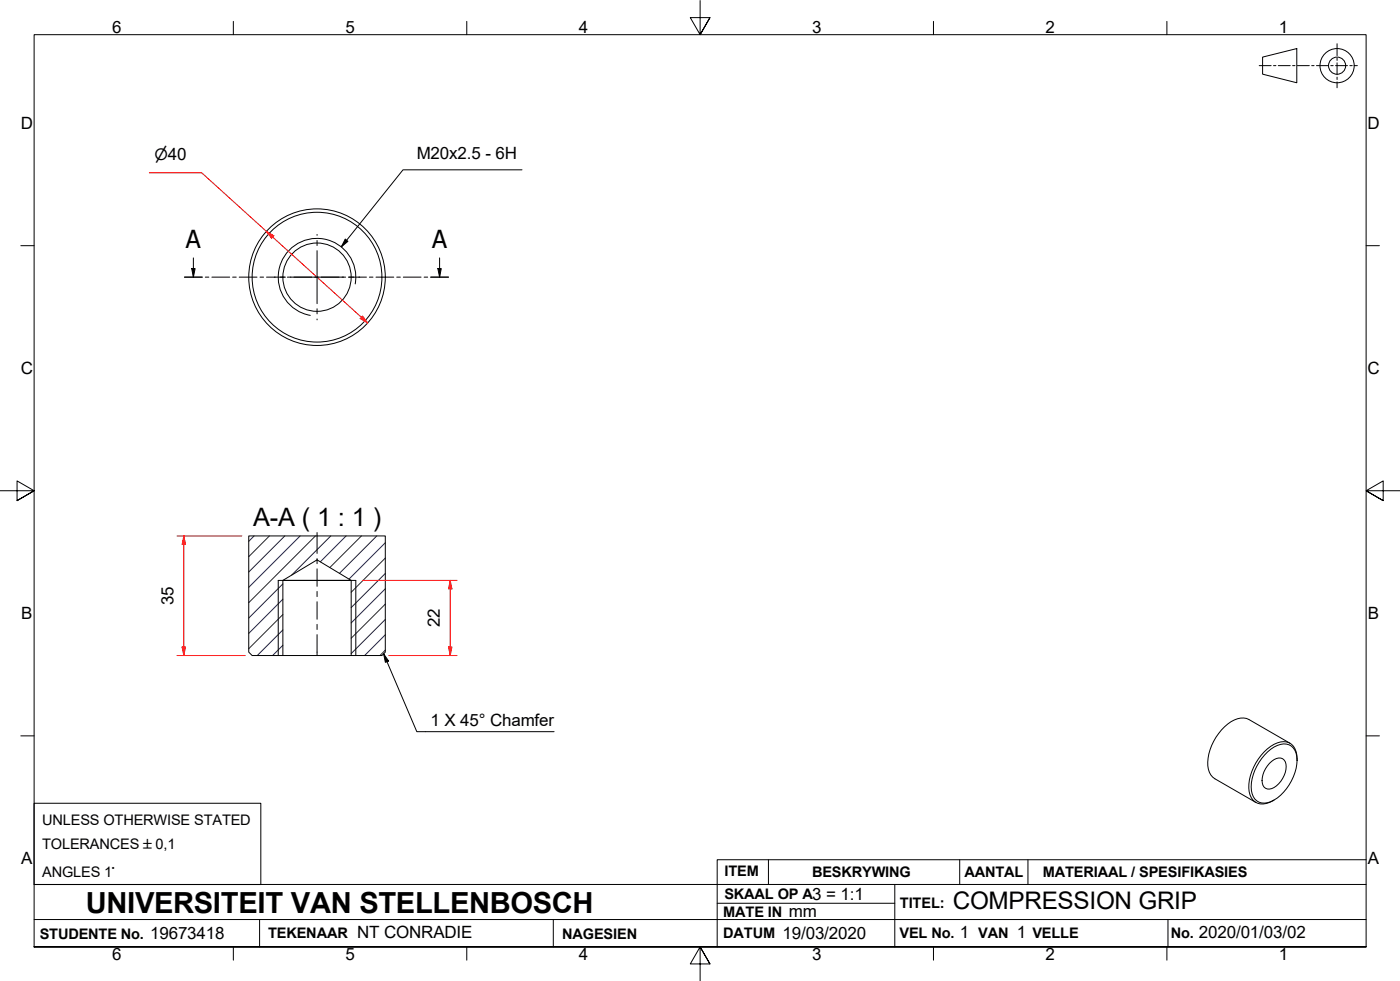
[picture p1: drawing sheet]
<svg xmlns="http://www.w3.org/2000/svg" width="410mm" height="287mm" viewBox="0 0 410 287" stroke-linecap="round" stroke-linejoin="round" font-family="sans-serif">
<!-- layer: Hatch -->
<g fill="none" stroke="#1e1e47" stroke-width=".29">
<path d="M74.4 156.9l-1.6 1.6M78.9 156.9l-6.1 6.1M83.4 156.9l-10.6 10.5M87.9 156.9l-15.1 15M92.4 156.9l-19.6 19.5M96.9 156.9l-11.5 11.4M101.3 156.9l-7.5 7.6M105.8 156.9l-9.2 9.2M110.3 156.9l-10.9 10.9M112.8 158.9l-10.6 10.6M82.8 179.9l-10 10M82.8 175.4l-10 10"/>
<path d="M82.8 170.9l-10 10M112.8 176.8l-10 10M112.8 172.4l-10 9.9M112.8 167.9l-10 10M112.8 163.4l-10 10M82.8 188.9l-3 3M82.8 184.4l-7.5 7.5M112.8 190.3l-1.5 1.6M112.8 185.8l-6 6.1M112.8 181.3l-10 10"/>
</g>
<!-- layer: Threads(ISO) -->
<path d="M104 83.1a11.4 11.4 0 0 0-9.2-13.1 11.4 11.4 0 0 0-13.2 9.2 11.4 11.4 0 0 0 9.3 13.1M81.5 169.9v22M104.2 169.9v22" fill="none" stroke="#000" stroke-width=".29"/>
<!-- layer: Visible Edges(ISO) -->
<g fill="none" stroke="#000" stroke-width=".29">
<path d="M72.8 156.9h40v34l-1 1h-9v-22l-10-6-10 6v22h-9l-1-1zM81.5 169.9h22.7M82.8 191.9h20M377.7 217.6l-12-7a6.4 6.4 0 0 0-7.1 2.1 14.7 14.7 0 0 0-4.8 12.5 4.2 4.2 0 0 0 1.9 2.8l12 6.9M371.2 220.1a5.7 5.7 0 0 1 6.9-1.7 7 7 0 0 1 1.1 7.7 13.3 13.3 0 0 1-8 8.9 3.7 3.7 0 0 1-4.8-3.6 14.4 14.4 0 0 1 4.8-11.3zM371.7 223.4a3.4 3.4 0 0 1 3.9-1.3 3.4 3.4 0 0 1 .7 4 6.8 6.8 0 0 1-4.6 4.9 2.1 2.1 0 0 1-2.2-2.5 7.8 7.8 0 0 1 2.2-5.1zM379.8 222.6a4.8 4.8 0 0 0-3.1-5.4 8.5 8.5 0 0 0-7.4 3.9 13.5 13.5 0 0 0-3.3 11.6 3.9 3.9 0 0 0 5.8 2.2l1.3-.7"/>
<circle cx="92.8" cy="81.1" r="20"/>
<circle cx="92.8" cy="81.1" r="19"/>
<circle cx="92.8" cy="81.1" r="10"/>
</g>
<!-- layer: Section View Lines(ISO) -->
<g fill="none" stroke="#000" stroke-width=".29">
<path d="M56.1 78.6h1l-.5 2.5zM56.6 75.5v5.6M128.2 78.6h1l-.5 2.5zM128.7 75.5v5.6M54 81.1h5.2M60.1 81.1h1.1M62 81.1h5.2M68.1 81.1h1.1M70 81.1h5.2M76.1 81.1h1.1M78 81.1h5.3M84.1 81.1h1.1"/>
<path d="M86.1 81.1h5.2M92.1 81.1h1.1M94.1 81.1h5.2M100.2 81.1h1M102.1 81.1h5.2M108.2 81.1h1M110.1 81.1h5.2M116.2 81.1h1M118.1 81.1h5.2M124.2 81.1h1M126.1 81.1h5.2"/>
</g>
<g fill="#000">
<path d="M56.1 78.6h1l-.5 2.5z" fill-rule="evenodd"/>
<path d="M128.2 78.6h1l-.5 2.5z" fill-rule="evenodd"/>
</g>
<!-- layer: Border_0 -->
<g fill="none" stroke="#000" stroke-width=".29">
<path d="M68.3 6.3v3.9M136.7 6.3v3.9M205 .2v10l-2.9-5h5.8l-2.9 5 2.9-5M273.3 6.3v3.9M341.7 6.3v3.9M6.1 71.9h3.9M400 71.9h3.9M0 143.7h10l-5-2.9v5.8l5-2.9-5 2.9M410 143.7h-10l5-2.9v5.8l-5-2.9 5 2.9M6.1 215.4h3.9M400 215.4h3.9M10 277.2v-267h390v267h-390h390"/>
<path d="M68.3 277.2v3.9M136.7 277.2v3.9M273.3 277.2v3.9M341.7 277.2v3.9M207.9 282.2l-2.9-5 2.9 5h-5.8l2.9-5v10"/>
</g>
<!-- layer: Sketch Geometry(ISO) -->
<g fill="none" stroke="#000" stroke-width=".29">
<path d="M368.7 19.2h3.5M369.7 16.7l10-2.5v10l-10-2.5zM372.9 19.2h.7M374.3 19.2h3.5M378.5 19.2h.7M379.9 19.2h3.5M384.1 19.2h.7M385.5 19.2h3.5M389.7 19.2h.7M391.1 19.2h3.4M391.5 12.8v3.5M391.5 17v.7"/>
<path d="M391.5 18.4v3.5M395.2 19.2h.7M396.6 19.2h.8M391.5 22.6v.7M391.5 24v1.7M10 235.1h66.4v23.8h-66.4zM10 258.9h390M225 251.7v7.2M262 258.9v18.3M281 251.7v7.2M301 251.7v7.2M400 251.7h-190v25.5"/>
<path d="M10 277.2h390M10 269.2h390M76 269.2v8M162 269.2v8M210 264.4h52M342 269.2v8"/>
<circle cx="391.5" cy="19.2" r="5"/>
<circle cx="391.5" cy="19.2" r="2.51"/>
</g>
<!-- layer: Dimensions(ISO) -->
<path d="M78 67.7l1.8 1.7" fill="none" stroke="#f00" stroke-width=".29"/>
<path d="M78 67.7l2.2 1.3-.7 .8z" fill-rule="evenodd" fill="#f00"/>
<path d="M78 67.7l2.2 1.3-.7 .8zM105.8 92.9l1.9 1.6" fill="none" stroke="#f00" stroke-width=".29"/>
<path d="M106.2 92.5l1.5 2-2.2-1.2z" fill-rule="evenodd" fill="#f00"/>
<path d="M43.7 50.6h15.4l18.9 17.1M79.8 69.4l26 23.5M106.2 92.5l1.5 2-2.2-1.2zM53.8 156.9v2.5" fill="none" stroke="#f00" stroke-width=".29"/>
<!-- layer: Symbols(ISO) -->
<path d="M152.8 49.7h-34.8l-18.1 22.6M101.1 70l.8 .6-2 1.7z" fill="none" stroke="#000" stroke-width=".29"/>
<path d="M101.1 70l.8 .6-2 1.7z" fill-rule="evenodd" fill="#000"/>
<!-- layer: Centerline(ISO) -->
<path d="M92.8 155.9v6.1M92.8 163.5v1.5M92.8 166.5v5.1M92.8 173.1v1.5M92.8 176.1v5.2M92.8 182.8v1.5M92.8 185.8v6.1" fill="none" stroke="#000" stroke-width=".29"/>
<!-- layer: Center Mark(ISO) -->
<path d="M92.8 68.6v.3M92.8 70.4v1.5M92.8 73.4v15.5M80.3 81.1h.3M82.1 81.1h1.5M85.1 81.1h15.5M92.8 90.4v1.5M92.8 93.4v.2M102.1 81.1h1.5M105.1 81.1h.2" fill="none" stroke="#000" stroke-width=".29"/>
<!-- layer: Dimensions(ISO) -->
<path d="M53.8 156.9l.5 2.5h-1z" fill-rule="evenodd" fill="#f00"/>
<path d="M53.8 156.9l.5 2.5h-1zM53.8 189.4v2.5" fill="none" stroke="#f00" stroke-width=".29"/>
<path d="M53.3 189.4h1l-.5 2.5z" fill-rule="evenodd" fill="#f00"/>
<path d="M51.8 156.9h19M53.8 159.4v30M131.8 169.9v2.5M51.8 191.9h20M53.3 189.4h1l-.5 2.5z" fill="none" stroke="#f00" stroke-width=".29"/>
<path d="M131.8 169.9l.5 2.5h-1z" fill-rule="evenodd" fill="#f00"/>
<path d="M131.8 169.9l.5 2.5h-1zM131.8 189.4v2.5" fill="none" stroke="#f00" stroke-width=".29"/>
<path d="M131.3 189.4h1l-.5 2.5z" fill-rule="evenodd" fill="#f00"/>
<path d="M106.2 169.9h27.6M131.8 172.4v17M113.8 191.9h20M131.3 189.4h1l-.5 2.5z" fill="none" stroke="#f00" stroke-width=".29"/>
<!-- layer: Symbols(ISO) -->
<path d="M112.3 191.4l1.5 2.1-1 .4zM112.3 191.4l9.7 22.8h40.2" fill="none" stroke="#000" stroke-width=".29"/>
<path d="M112.3 191.4l1.5 2.1-1 .4z" fill-rule="evenodd" fill="#000"/>
<text font-size="8.5" x="25.1" y="267.1">UNIVERSITEIT VAN STELLENBOSCH</text>
<text font-size="7.4" x="74.1" y="153.8">A-A ( 1 : 1 )</text>
<g font-size="7.3">
<text x="54.4" y="72.6">A</text>
<text x="126.5" y="72.6">A</text>
</g>
<text font-size="7.1" x="279" y="266.2">COMPRESSION GRIP</text>
<g font-size="5">
<text x="32.8" y="9.8">6</text>
<text x="101.1" y="9.8">5</text>
<text x="169.5" y="9.8">4</text>
<text x="237.8" y="9.8">3</text>
<text x="306.1" y="9.8">2</text>
<text x="374.5" y="9.8">1</text>
<text x="6.1" y="37.8">D</text>
<text x="400.4" y="37.8">D</text>
<text x="122" y="46.7">M20x2.5 - 6H</text>
<text x="6.1" y="109.5">C</text>
<text x="400.4" y="109.5">C</text>
<text x="50.8" y="177.1" transform="rotate(-90 50.8 177.1)">35</text>
<text x="6.2" y="181.3">B</text>
<text x="128.8" y="183.6" transform="rotate(-90 128.8 183.6)">22</text>
<text x="400.5" y="181.3">B</text>
<text x="126" y="212.6">1 X 45° Chamfer</text>
<text x="6.2" y="253">A</text>
<text x="400.5" y="253">A</text>
<text x="237.8" y="263.4">3 = 1:1</text>
<text x="231" y="268.4">mm</text>
<text x="44" y="274.9">19673418</text>
<text x="104.6" y="274.6">NT CONRADIE</text>
<text x="229.1" y="274.9">19/03/2020</text>
<text x="281" y="274.5">1</text>
<text x="297.7" y="274.5">1</text>
<text x="351" y="274.6">2020/01/03/02</text>
<text x="32.8" y="281.1">6</text>
<text x="101.1" y="281.1">5</text>
<text x="169.5" y="281.1">4</text>
<text x="237.8" y="281.1">3</text>
<text x="306.1" y="281.1">2</text>
<text x="374.5" y="281.1">1</text>
</g>
<text font-size="4.6" x="45.2" y="46.7">⌀40</text>
<g font-size="4.3">
<text x="12.4" y="241.5">UNLESS OTHERWISE STATED</text>
<text x="12.4" y="248.5">TOLERANCES ±0,1</text>
<text x="12.4" y="256.6">ANGLES 1°</text>
<text x="212.2" y="256.5">ITEM</text>
<text x="237.8" y="256.7">BESKRYWING</text>
<text x="282.4" y="256.9">AANTAL</text>
<text x="305.4" y="256.9">MATERIAAL / SPESIFIKASIES</text>
<text x="212.1" y="263">SKAAL OP A</text>
<text x="211.8" y="268.4">MATE IN</text>
<text x="263.5" y="265.7">TITEL:</text>
<text x="11.6" y="274.8">STUDENTE No.</text>
<text x="78.5" y="274.6">TEKENAAR</text>
<text x="164.6" y="274.8">NAGESIEN</text>
<text x="211.8" y="274.6">DATUM</text>
<text x="263.4" y="274.5">VEL No.</text>
<text x="286.4" y="274.5">VAN</text>
<text x="302.3" y="274.5">VELLE</text>
<text x="342.8" y="274.5">No.</text>
</g>
</svg>
